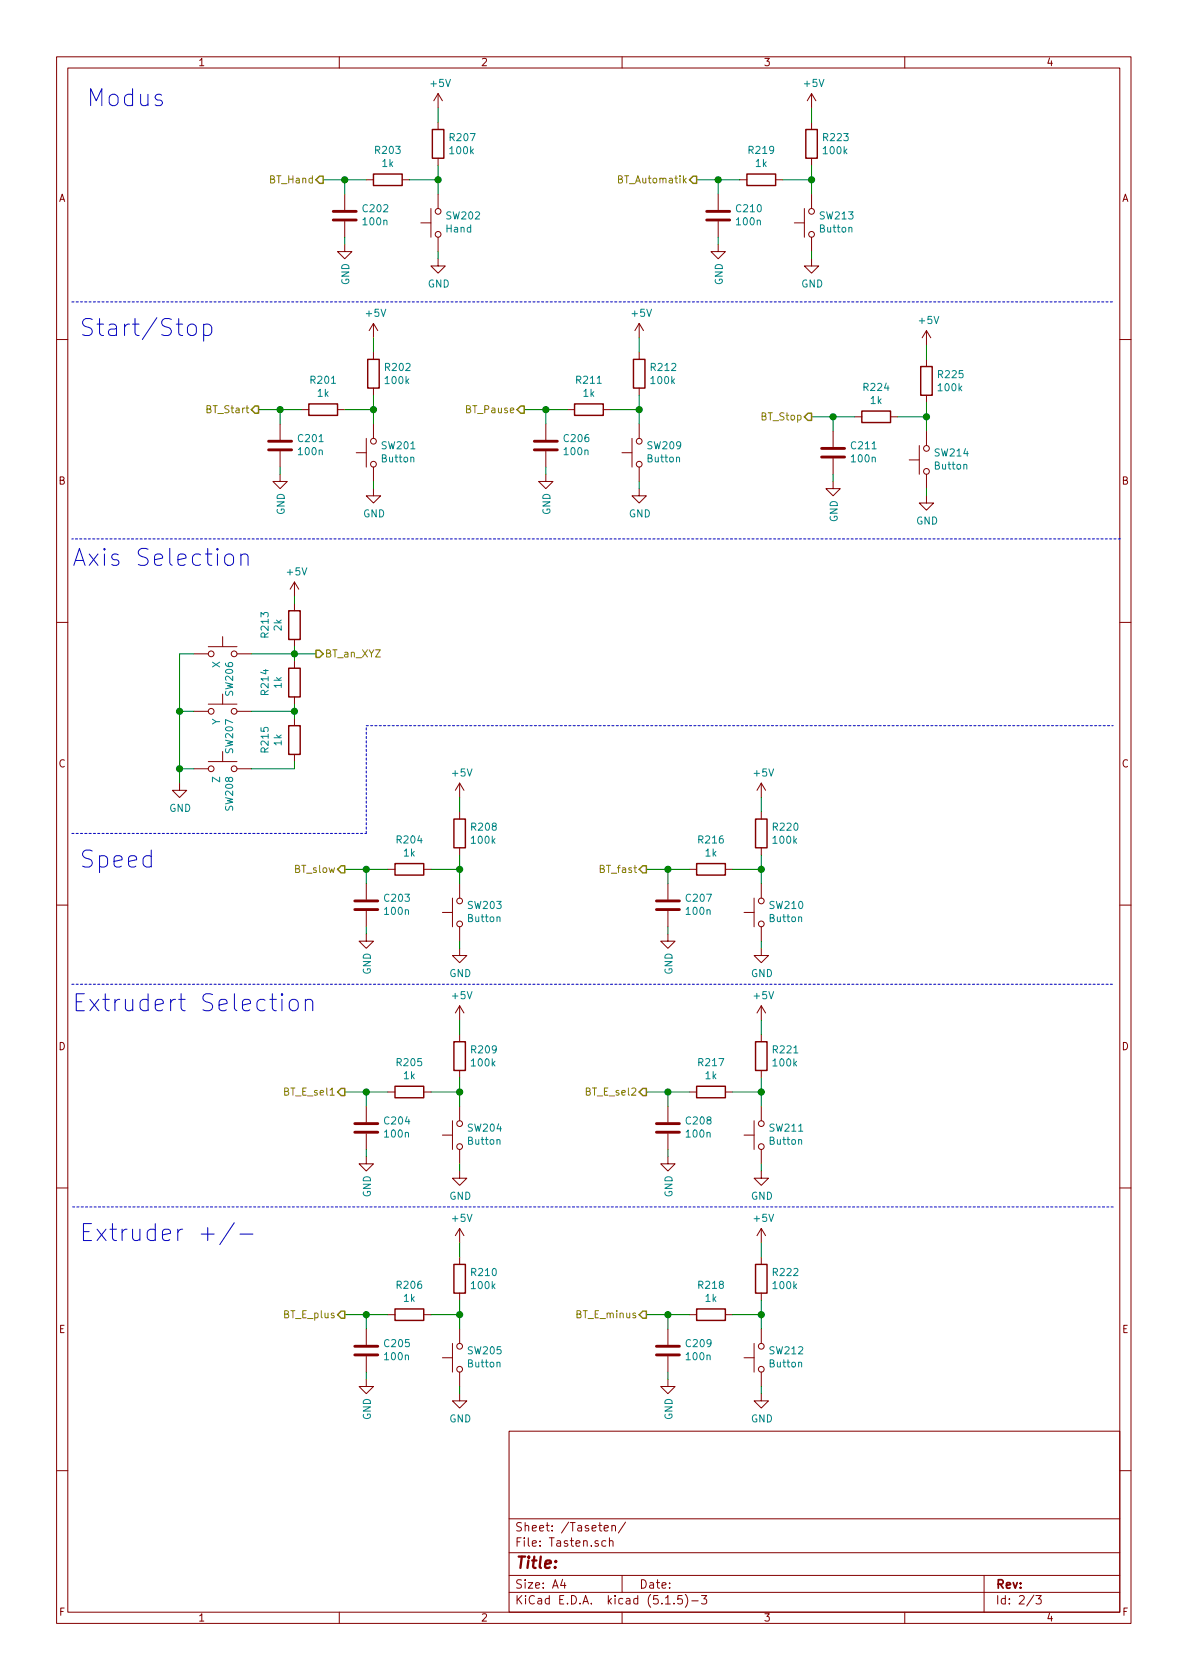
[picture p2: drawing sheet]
EESchema Schematic File Version 4
EELAYER 30 0
EELAYER END
$Descr A4 8268 11693 portrait
encoding utf-8
Sheet 2 3
Title ""
Date ""
Rev ""
Comp ""
Comment1 ""
Comment2 ""
Comment3 ""
Comment4 ""
$EndDescr
$Comp
L Switch:SW_Push SW?
U 1 1
P 3050 1550
AR Path="/5EF562BC" Ref="SW?"  Part="1" 
AR Path="/5EF4EF8C/5EF562BC" Ref="SW202"  Part="1" 
F 0 "SW202" V 3096 1502 50  0000 R CNN
F 1 "Hand" V 3005 1502 50  0000 R CNN
F 2 "Button_Switch_SMD:SW_SPST_TL3342" H 3050 1750 50  0001 C CNN
F 3 "~" H 3050 1750 50  0001 C CNN
	1    3050 1550
	0    -1   -1   0   
$EndComp
$Comp
L Device:R R?
U 1 1
P 3050 1000
AR Path="/5EF562C2" Ref="R?"  Part="1" 
AR Path="/5EF4EF8C/5EF562C2" Ref="R207"  Part="1" 
F 0 "R207" H 3120 1046 50  0000 L CNN
F 1 "100k" H 3120 955 50  0000 L CNN
F 2 "Resistor_SMD:R_0805_2012Metric_Pad1.15x1.40mm_HandSolder" V 2980 1000 50  0001 C CNN
F 3 "~" H 3050 1000 50  0001 C CNN
	1    3050 1000
	1    0    0    -1  
$EndComp
Wire Wire Line
	3050 1350 3050 1250
$Comp
L power:GND #PWR?
U 1 1
P 3050 1800
AR Path="/5EF562C9" Ref="#PWR?"  Part="1" 
AR Path="/5EF4EF8C/5EF562C9" Ref="#PWR0209"  Part="1" 
F 0 "#PWR0209" H 3050 1550 50  0001 C CNN
F 1 "GND" H 3055 1627 50  0000 C CNN
F 2 "" H 3050 1800 50  0001 C CNN
F 3 "" H 3050 1800 50  0001 C CNN
	1    3050 1800
	1    0    0    -1  
$EndComp
Wire Wire Line
	3050 1800 3050 1750
$Comp
L Device:C C?
U 1 1
P 2400 1500
AR Path="/5EF562D0" Ref="C?"  Part="1" 
AR Path="/5EF4EF8C/5EF562D0" Ref="C202"  Part="1" 
F 0 "C202" H 2285 1454 50  0000 R CNN
F 1 "100n" H 2285 1545 50  0000 R CNN
F 2 "Capacitor_SMD:C_0805_2012Metric_Pad1.15x1.40mm_HandSolder" H 2438 1350 50  0001 C CNN
F 3 "~" H 2400 1500 50  0001 C CNN
	1    2400 1500
	-1   0    0    1   
$EndComp
$Comp
L power:GND #PWR?
U 1 1
P 2400 1700
AR Path="/5EF562D6" Ref="#PWR?"  Part="1" 
AR Path="/5EF4EF8C/5EF562D6" Ref="#PWR0202"  Part="1" 
F 0 "#PWR0202" H 2400 1450 50  0001 C CNN
F 1 "GND" V 2405 1572 50  0000 R CNN
F 2 "" H 2400 1700 50  0001 C CNN
F 3 "" H 2400 1700 50  0001 C CNN
	1    2400 1700
	1    0    0    -1  
$EndComp
Wire Wire Line
	2400 1700 2400 1650
$Comp
L Device:R R?
U 1 1
P 2700 1250
AR Path="/5EF562DD" Ref="R?"  Part="1" 
AR Path="/5EF4EF8C/5EF562DD" Ref="R203"  Part="1" 
F 0 "R203" V 2493 1250 50  0000 C CNN
F 1 "1k" V 2584 1250 50  0000 C CNN
F 2 "Resistor_SMD:R_0805_2012Metric_Pad1.15x1.40mm_HandSolder" V 2630 1250 50  0001 C CNN
F 3 "~" H 2700 1250 50  0001 C CNN
	1    2700 1250
	0    1    1    0   
$EndComp
Wire Wire Line
	2850 1250 3050 1250
Connection ~ 3050 1250
Wire Wire Line
	3050 1250 3050 1150
Wire Wire Line
	2400 1350 2400 1250
Wire Wire Line
	2400 1250 2550 1250
$Comp
L power:+5V #PWR?
U 1 1
P 3050 750
AR Path="/5EF562E8" Ref="#PWR?"  Part="1" 
AR Path="/5EF4EF8C/5EF562E8" Ref="#PWR0208"  Part="1" 
F 0 "#PWR0208" H 3050 600 50  0001 C CNN
F 1 "+5V" H 3065 923 50  0000 C CNN
F 2 "" H 3050 750 50  0001 C CNN
F 3 "" H 3050 750 50  0001 C CNN
	1    3050 750 
	1    0    0    -1  
$EndComp
Wire Wire Line
	3050 750  3050 850 
$Comp
L Switch:SW_Push SW?
U 1 1
P 5650 1550
AR Path="/5EF5E6DF" Ref="SW?"  Part="1" 
AR Path="/5EF4EF8C/5EF5E6DF" Ref="SW213"  Part="1" 
F 0 "SW213" V 5696 1502 50  0000 R CNN
F 1 "Button" V 5605 1502 50  0000 R CNN
F 2 "Button_Switch_SMD:SW_SPST_TL3342" H 5650 1750 50  0001 C CNN
F 3 "~" H 5650 1750 50  0001 C CNN
	1    5650 1550
	0    -1   -1   0   
$EndComp
$Comp
L Device:R R?
U 1 1
P 5650 1000
AR Path="/5EF5E6E5" Ref="R?"  Part="1" 
AR Path="/5EF4EF8C/5EF5E6E5" Ref="R223"  Part="1" 
F 0 "R223" H 5720 1046 50  0000 L CNN
F 1 "100k" H 5720 955 50  0000 L CNN
F 2 "Resistor_SMD:R_0805_2012Metric_Pad1.15x1.40mm_HandSolder" V 5580 1000 50  0001 C CNN
F 3 "~" H 5650 1000 50  0001 C CNN
	1    5650 1000
	1    0    0    -1  
$EndComp
Wire Wire Line
	5650 1350 5650 1250
$Comp
L power:GND #PWR?
U 1 1
P 5650 1800
AR Path="/5EF5E6EC" Ref="#PWR?"  Part="1" 
AR Path="/5EF4EF8C/5EF5E6EC" Ref="#PWR0232"  Part="1" 
F 0 "#PWR0232" H 5650 1550 50  0001 C CNN
F 1 "GND" H 5655 1627 50  0000 C CNN
F 2 "" H 5650 1800 50  0001 C CNN
F 3 "" H 5650 1800 50  0001 C CNN
	1    5650 1800
	1    0    0    -1  
$EndComp
Wire Wire Line
	5650 1800 5650 1750
$Comp
L Device:C C?
U 1 1
P 5000 1500
AR Path="/5EF5E6F3" Ref="C?"  Part="1" 
AR Path="/5EF4EF8C/5EF5E6F3" Ref="C210"  Part="1" 
F 0 "C210" H 4885 1454 50  0000 R CNN
F 1 "100n" H 4885 1545 50  0000 R CNN
F 2 "Capacitor_SMD:C_0805_2012Metric_Pad1.15x1.40mm_HandSolder" H 5038 1350 50  0001 C CNN
F 3 "~" H 5000 1500 50  0001 C CNN
	1    5000 1500
	-1   0    0    1   
$EndComp
$Comp
L power:GND #PWR?
U 1 1
P 5000 1700
AR Path="/5EF5E6F9" Ref="#PWR?"  Part="1" 
AR Path="/5EF4EF8C/5EF5E6F9" Ref="#PWR0224"  Part="1" 
F 0 "#PWR0224" H 5000 1450 50  0001 C CNN
F 1 "GND" V 5005 1572 50  0000 R CNN
F 2 "" H 5000 1700 50  0001 C CNN
F 3 "" H 5000 1700 50  0001 C CNN
	1    5000 1700
	1    0    0    -1  
$EndComp
Wire Wire Line
	5000 1700 5000 1650
$Comp
L Device:R R?
U 1 1
P 5300 1250
AR Path="/5EF5E700" Ref="R?"  Part="1" 
AR Path="/5EF4EF8C/5EF5E700" Ref="R219"  Part="1" 
F 0 "R219" V 5093 1250 50  0000 C CNN
F 1 "1k" V 5184 1250 50  0000 C CNN
F 2 "Resistor_SMD:R_0805_2012Metric_Pad1.15x1.40mm_HandSolder" V 5230 1250 50  0001 C CNN
F 3 "~" H 5300 1250 50  0001 C CNN
	1    5300 1250
	0    1    1    0   
$EndComp
Wire Wire Line
	5450 1250 5650 1250
Connection ~ 5650 1250
Wire Wire Line
	5650 1250 5650 1150
Wire Wire Line
	5000 1250 5150 1250
$Comp
L power:+5V #PWR?
U 1 1
P 5650 750
AR Path="/5EF5E70B" Ref="#PWR?"  Part="1" 
AR Path="/5EF4EF8C/5EF5E70B" Ref="#PWR0231"  Part="1" 
F 0 "#PWR0231" H 5650 600 50  0001 C CNN
F 1 "+5V" H 5665 923 50  0000 C CNN
F 2 "" H 5650 750 50  0001 C CNN
F 3 "" H 5650 750 50  0001 C CNN
	1    5650 750 
	1    0    0    -1  
$EndComp
Wire Wire Line
	5650 750  5650 850 
Text HLabel 2250 1250 0    50   Output ~ 0
BT_Hand
Wire Wire Line
	2250 1250 2400 1250
Connection ~ 2400 1250
Text HLabel 4850 1250 0    50   Output ~ 0
BT_Automatik
Wire Wire Line
	4850 1250 5000 1250
Wire Wire Line
	5000 1350 5000 1250
Connection ~ 5000 1250
$Comp
L Switch:SW_Push SW?
U 1 1
P 2600 3150
AR Path="/5EF71226" Ref="SW?"  Part="1" 
AR Path="/5EF4EF8C/5EF71226" Ref="SW201"  Part="1" 
F 0 "SW201" V 2646 3102 50  0000 R CNN
F 1 "Button" V 2555 3102 50  0000 R CNN
F 2 "Button_Switch_SMD:SW_SPST_TL3342" H 2600 3350 50  0001 C CNN
F 3 "~" H 2600 3350 50  0001 C CNN
	1    2600 3150
	0    -1   -1   0   
$EndComp
$Comp
L Device:R R?
U 1 1
P 2600 2600
AR Path="/5EF7122C" Ref="R?"  Part="1" 
AR Path="/5EF4EF8C/5EF7122C" Ref="R202"  Part="1" 
F 0 "R202" H 2670 2646 50  0000 L CNN
F 1 "100k" H 2670 2555 50  0000 L CNN
F 2 "Resistor_SMD:R_0805_2012Metric_Pad1.15x1.40mm_HandSolder" V 2530 2600 50  0001 C CNN
F 3 "~" H 2600 2600 50  0001 C CNN
	1    2600 2600
	1    0    0    -1  
$EndComp
Wire Wire Line
	2600 2950 2600 2850
$Comp
L power:GND #PWR?
U 1 1
P 2600 3400
AR Path="/5EF71233" Ref="#PWR?"  Part="1" 
AR Path="/5EF4EF8C/5EF71233" Ref="#PWR0207"  Part="1" 
F 0 "#PWR0207" H 2600 3150 50  0001 C CNN
F 1 "GND" H 2605 3227 50  0000 C CNN
F 2 "" H 2600 3400 50  0001 C CNN
F 3 "" H 2600 3400 50  0001 C CNN
	1    2600 3400
	1    0    0    -1  
$EndComp
Wire Wire Line
	2600 3400 2600 3350
$Comp
L Device:C C?
U 1 1
P 1950 3100
AR Path="/5EF7123A" Ref="C?"  Part="1" 
AR Path="/5EF4EF8C/5EF7123A" Ref="C201"  Part="1" 
F 0 "C201" H 1835 3054 50  0000 R CNN
F 1 "100n" H 1835 3145 50  0000 R CNN
F 2 "Capacitor_SMD:C_0805_2012Metric_Pad1.15x1.40mm_HandSolder" H 1988 2950 50  0001 C CNN
F 3 "~" H 1950 3100 50  0001 C CNN
	1    1950 3100
	-1   0    0    1   
$EndComp
$Comp
L power:GND #PWR?
U 1 1
P 1950 3300
AR Path="/5EF71240" Ref="#PWR?"  Part="1" 
AR Path="/5EF4EF8C/5EF71240" Ref="#PWR0201"  Part="1" 
F 0 "#PWR0201" H 1950 3050 50  0001 C CNN
F 1 "GND" V 1955 3172 50  0000 R CNN
F 2 "" H 1950 3300 50  0001 C CNN
F 3 "" H 1950 3300 50  0001 C CNN
	1    1950 3300
	1    0    0    -1  
$EndComp
Wire Wire Line
	1950 3300 1950 3250
$Comp
L Device:R R?
U 1 1
P 2250 2850
AR Path="/5EF71247" Ref="R?"  Part="1" 
AR Path="/5EF4EF8C/5EF71247" Ref="R201"  Part="1" 
F 0 "R201" V 2043 2850 50  0000 C CNN
F 1 "1k" V 2134 2850 50  0000 C CNN
F 2 "Resistor_SMD:R_0805_2012Metric_Pad1.15x1.40mm_HandSolder" V 2180 2850 50  0001 C CNN
F 3 "~" H 2250 2850 50  0001 C CNN
	1    2250 2850
	0    1    1    0   
$EndComp
Wire Wire Line
	2400 2850 2600 2850
Connection ~ 2600 2850
Wire Wire Line
	2600 2850 2600 2750
Wire Wire Line
	1950 2850 2100 2850
$Comp
L power:+5V #PWR?
U 1 1
P 2600 2350
AR Path="/5EF71251" Ref="#PWR?"  Part="1" 
AR Path="/5EF4EF8C/5EF71251" Ref="#PWR0206"  Part="1" 
F 0 "#PWR0206" H 2600 2200 50  0001 C CNN
F 1 "+5V" H 2615 2523 50  0000 C CNN
F 2 "" H 2600 2350 50  0001 C CNN
F 3 "" H 2600 2350 50  0001 C CNN
	1    2600 2350
	1    0    0    -1  
$EndComp
Wire Wire Line
	2600 2350 2600 2450
Text HLabel 1800 2850 0    50   Output ~ 0
BT_Start
Wire Wire Line
	1800 2850 1950 2850
Wire Wire Line
	1950 2950 1950 2850
Connection ~ 1950 2850
$Comp
L Switch:SW_Push SW?
U 1 1
P 4450 3150
AR Path="/5EF74E69" Ref="SW?"  Part="1" 
AR Path="/5EF4EF8C/5EF74E69" Ref="SW209"  Part="1" 
F 0 "SW209" V 4496 3102 50  0000 R CNN
F 1 "Button" V 4405 3102 50  0000 R CNN
F 2 "Button_Switch_SMD:SW_SPST_TL3342" H 4450 3350 50  0001 C CNN
F 3 "~" H 4450 3350 50  0001 C CNN
	1    4450 3150
	0    -1   -1   0   
$EndComp
$Comp
L Device:R R?
U 1 1
P 4450 2600
AR Path="/5EF74E6F" Ref="R?"  Part="1" 
AR Path="/5EF4EF8C/5EF74E6F" Ref="R212"  Part="1" 
F 0 "R212" H 4520 2646 50  0000 L CNN
F 1 "100k" H 4520 2555 50  0000 L CNN
F 2 "Resistor_SMD:R_0805_2012Metric_Pad1.15x1.40mm_HandSolder" V 4380 2600 50  0001 C CNN
F 3 "~" H 4450 2600 50  0001 C CNN
	1    4450 2600
	1    0    0    -1  
$EndComp
Wire Wire Line
	4450 2950 4450 2850
$Comp
L power:GND #PWR?
U 1 1
P 4450 3400
AR Path="/5EF74E76" Ref="#PWR?"  Part="1" 
AR Path="/5EF4EF8C/5EF74E76" Ref="#PWR0219"  Part="1" 
F 0 "#PWR0219" H 4450 3150 50  0001 C CNN
F 1 "GND" H 4455 3227 50  0000 C CNN
F 2 "" H 4450 3400 50  0001 C CNN
F 3 "" H 4450 3400 50  0001 C CNN
	1    4450 3400
	1    0    0    -1  
$EndComp
Wire Wire Line
	4450 3400 4450 3350
$Comp
L Device:C C?
U 1 1
P 3800 3100
AR Path="/5EF74E7D" Ref="C?"  Part="1" 
AR Path="/5EF4EF8C/5EF74E7D" Ref="C206"  Part="1" 
F 0 "C206" H 3685 3054 50  0000 R CNN
F 1 "100n" H 3685 3145 50  0000 R CNN
F 2 "Capacitor_SMD:C_0805_2012Metric_Pad1.15x1.40mm_HandSolder" H 3838 2950 50  0001 C CNN
F 3 "~" H 3800 3100 50  0001 C CNN
	1    3800 3100
	-1   0    0    1   
$EndComp
$Comp
L power:GND #PWR?
U 1 1
P 3800 3300
AR Path="/5EF74E83" Ref="#PWR?"  Part="1" 
AR Path="/5EF4EF8C/5EF74E83" Ref="#PWR0216"  Part="1" 
F 0 "#PWR0216" H 3800 3050 50  0001 C CNN
F 1 "GND" V 3805 3172 50  0000 R CNN
F 2 "" H 3800 3300 50  0001 C CNN
F 3 "" H 3800 3300 50  0001 C CNN
	1    3800 3300
	1    0    0    -1  
$EndComp
Wire Wire Line
	3800 3300 3800 3250
$Comp
L Device:R R?
U 1 1
P 4100 2850
AR Path="/5EF74E8A" Ref="R?"  Part="1" 
AR Path="/5EF4EF8C/5EF74E8A" Ref="R211"  Part="1" 
F 0 "R211" V 3893 2850 50  0000 C CNN
F 1 "1k" V 3984 2850 50  0000 C CNN
F 2 "Resistor_SMD:R_0805_2012Metric_Pad1.15x1.40mm_HandSolder" V 4030 2850 50  0001 C CNN
F 3 "~" H 4100 2850 50  0001 C CNN
	1    4100 2850
	0    1    1    0   
$EndComp
Wire Wire Line
	4250 2850 4450 2850
Connection ~ 4450 2850
Wire Wire Line
	4450 2850 4450 2750
Wire Wire Line
	3800 2850 3950 2850
$Comp
L power:+5V #PWR?
U 1 1
P 4450 2350
AR Path="/5EF74E94" Ref="#PWR?"  Part="1" 
AR Path="/5EF4EF8C/5EF74E94" Ref="#PWR0218"  Part="1" 
F 0 "#PWR0218" H 4450 2200 50  0001 C CNN
F 1 "+5V" H 4465 2523 50  0000 C CNN
F 2 "" H 4450 2350 50  0001 C CNN
F 3 "" H 4450 2350 50  0001 C CNN
	1    4450 2350
	1    0    0    -1  
$EndComp
Wire Wire Line
	4450 2350 4450 2450
Text HLabel 3650 2850 0    50   Output ~ 0
BT_Pause
Wire Wire Line
	3650 2850 3800 2850
Wire Wire Line
	3800 2950 3800 2850
Connection ~ 3800 2850
$Comp
L Switch:SW_Push SW?
U 1 1
P 6450 3200
AR Path="/5EF77B57" Ref="SW?"  Part="1" 
AR Path="/5EF4EF8C/5EF77B57" Ref="SW214"  Part="1" 
F 0 "SW214" V 6496 3152 50  0000 R CNN
F 1 "Button" V 6405 3152 50  0000 R CNN
F 2 "Button_Switch_SMD:SW_SPST_TL3342" H 6450 3400 50  0001 C CNN
F 3 "~" H 6450 3400 50  0001 C CNN
	1    6450 3200
	0    -1   -1   0   
$EndComp
$Comp
L Device:R R?
U 1 1
P 6450 2650
AR Path="/5EF77B5D" Ref="R?"  Part="1" 
AR Path="/5EF4EF8C/5EF77B5D" Ref="R225"  Part="1" 
F 0 "R225" H 6520 2696 50  0000 L CNN
F 1 "100k" H 6520 2605 50  0000 L CNN
F 2 "Resistor_SMD:R_0805_2012Metric_Pad1.15x1.40mm_HandSolder" V 6380 2650 50  0001 C CNN
F 3 "~" H 6450 2650 50  0001 C CNN
	1    6450 2650
	1    0    0    -1  
$EndComp
Wire Wire Line
	6450 3000 6450 2900
$Comp
L power:GND #PWR?
U 1 1
P 6450 3450
AR Path="/5EF77B64" Ref="#PWR?"  Part="1" 
AR Path="/5EF4EF8C/5EF77B64" Ref="#PWR0235"  Part="1" 
F 0 "#PWR0235" H 6450 3200 50  0001 C CNN
F 1 "GND" H 6455 3277 50  0000 C CNN
F 2 "" H 6450 3450 50  0001 C CNN
F 3 "" H 6450 3450 50  0001 C CNN
	1    6450 3450
	1    0    0    -1  
$EndComp
Wire Wire Line
	6450 3450 6450 3400
$Comp
L Device:C C?
U 1 1
P 5800 3150
AR Path="/5EF77B6B" Ref="C?"  Part="1" 
AR Path="/5EF4EF8C/5EF77B6B" Ref="C211"  Part="1" 
F 0 "C211" H 5685 3104 50  0000 R CNN
F 1 "100n" H 5685 3195 50  0000 R CNN
F 2 "Capacitor_SMD:C_0805_2012Metric_Pad1.15x1.40mm_HandSolder" H 5838 3000 50  0001 C CNN
F 3 "~" H 5800 3150 50  0001 C CNN
	1    5800 3150
	-1   0    0    1   
$EndComp
$Comp
L power:GND #PWR?
U 1 1
P 5800 3350
AR Path="/5EF77B71" Ref="#PWR?"  Part="1" 
AR Path="/5EF4EF8C/5EF77B71" Ref="#PWR0233"  Part="1" 
F 0 "#PWR0233" H 5800 3100 50  0001 C CNN
F 1 "GND" V 5805 3222 50  0000 R CNN
F 2 "" H 5800 3350 50  0001 C CNN
F 3 "" H 5800 3350 50  0001 C CNN
	1    5800 3350
	1    0    0    -1  
$EndComp
Wire Wire Line
	5800 3350 5800 3300
$Comp
L Device:R R?
U 1 1
P 6100 2900
AR Path="/5EF77B78" Ref="R?"  Part="1" 
AR Path="/5EF4EF8C/5EF77B78" Ref="R224"  Part="1" 
F 0 "R224" V 5893 2900 50  0000 C CNN
F 1 "1k" V 5984 2900 50  0000 C CNN
F 2 "Resistor_SMD:R_0805_2012Metric_Pad1.15x1.40mm_HandSolder" V 6030 2900 50  0001 C CNN
F 3 "~" H 6100 2900 50  0001 C CNN
	1    6100 2900
	0    1    1    0   
$EndComp
Wire Wire Line
	6250 2900 6450 2900
Connection ~ 6450 2900
Wire Wire Line
	6450 2900 6450 2800
Wire Wire Line
	5800 2900 5950 2900
$Comp
L power:+5V #PWR?
U 1 1
P 6450 2400
AR Path="/5EF77B82" Ref="#PWR?"  Part="1" 
AR Path="/5EF4EF8C/5EF77B82" Ref="#PWR0234"  Part="1" 
F 0 "#PWR0234" H 6450 2250 50  0001 C CNN
F 1 "+5V" H 6465 2573 50  0000 C CNN
F 2 "" H 6450 2400 50  0001 C CNN
F 3 "" H 6450 2400 50  0001 C CNN
	1    6450 2400
	1    0    0    -1  
$EndComp
Wire Wire Line
	6450 2400 6450 2500
Text HLabel 5650 2900 0    50   Output ~ 0
BT_Stop
Wire Wire Line
	5650 2900 5800 2900
Wire Wire Line
	5800 3000 5800 2900
Connection ~ 5800 2900
$Comp
L Switch:SW_Push SW?
U 1 1
P 3200 6350
AR Path="/5EF99CA1" Ref="SW?"  Part="1" 
AR Path="/5EF4EF8C/5EF99CA1" Ref="SW203"  Part="1" 
F 0 "SW203" V 3246 6302 50  0000 R CNN
F 1 "Button" V 3155 6302 50  0000 R CNN
F 2 "Button_Switch_SMD:SW_SPST_TL3342" H 3200 6550 50  0001 C CNN
F 3 "~" H 3200 6550 50  0001 C CNN
	1    3200 6350
	0    -1   -1   0   
$EndComp
$Comp
L Device:R R?
U 1 1
P 3200 5800
AR Path="/5EF99CA7" Ref="R?"  Part="1" 
AR Path="/5EF4EF8C/5EF99CA7" Ref="R208"  Part="1" 
F 0 "R208" H 3270 5846 50  0000 L CNN
F 1 "100k" H 3270 5755 50  0000 L CNN
F 2 "Resistor_SMD:R_0805_2012Metric_Pad1.15x1.40mm_HandSolder" V 3130 5800 50  0001 C CNN
F 3 "~" H 3200 5800 50  0001 C CNN
	1    3200 5800
	1    0    0    -1  
$EndComp
Wire Wire Line
	3200 6150 3200 6050
$Comp
L power:GND #PWR?
U 1 1
P 3200 6600
AR Path="/5EF99CAE" Ref="#PWR?"  Part="1" 
AR Path="/5EF4EF8C/5EF99CAE" Ref="#PWR0211"  Part="1" 
F 0 "#PWR0211" H 3200 6350 50  0001 C CNN
F 1 "GND" H 3205 6427 50  0000 C CNN
F 2 "" H 3200 6600 50  0001 C CNN
F 3 "" H 3200 6600 50  0001 C CNN
	1    3200 6600
	1    0    0    -1  
$EndComp
Wire Wire Line
	3200 6600 3200 6550
$Comp
L Device:C C?
U 1 1
P 2550 6300
AR Path="/5EF99CB5" Ref="C?"  Part="1" 
AR Path="/5EF4EF8C/5EF99CB5" Ref="C203"  Part="1" 
F 0 "C203" H 2435 6254 50  0000 R CNN
F 1 "100n" H 2435 6345 50  0000 R CNN
F 2 "Capacitor_SMD:C_0805_2012Metric_Pad1.15x1.40mm_HandSolder" H 2588 6150 50  0001 C CNN
F 3 "~" H 2550 6300 50  0001 C CNN
	1    2550 6300
	-1   0    0    1   
$EndComp
$Comp
L power:GND #PWR?
U 1 1
P 2550 6500
AR Path="/5EF99CBB" Ref="#PWR?"  Part="1" 
AR Path="/5EF4EF8C/5EF99CBB" Ref="#PWR0203"  Part="1" 
F 0 "#PWR0203" H 2550 6250 50  0001 C CNN
F 1 "GND" V 2555 6372 50  0000 R CNN
F 2 "" H 2550 6500 50  0001 C CNN
F 3 "" H 2550 6500 50  0001 C CNN
	1    2550 6500
	1    0    0    -1  
$EndComp
Wire Wire Line
	2550 6500 2550 6450
$Comp
L Device:R R?
U 1 1
P 2850 6050
AR Path="/5EF99CC2" Ref="R?"  Part="1" 
AR Path="/5EF4EF8C/5EF99CC2" Ref="R204"  Part="1" 
F 0 "R204" V 2643 6050 50  0000 C CNN
F 1 "1k" V 2734 6050 50  0000 C CNN
F 2 "Resistor_SMD:R_0805_2012Metric_Pad1.15x1.40mm_HandSolder" V 2780 6050 50  0001 C CNN
F 3 "~" H 2850 6050 50  0001 C CNN
	1    2850 6050
	0    1    1    0   
$EndComp
Wire Wire Line
	3000 6050 3200 6050
Connection ~ 3200 6050
Wire Wire Line
	3200 6050 3200 5950
Wire Wire Line
	2550 6050 2700 6050
$Comp
L power:+5V #PWR?
U 1 1
P 3200 5550
AR Path="/5EF99CCC" Ref="#PWR?"  Part="1" 
AR Path="/5EF4EF8C/5EF99CCC" Ref="#PWR0210"  Part="1" 
F 0 "#PWR0210" H 3200 5400 50  0001 C CNN
F 1 "+5V" H 3215 5723 50  0000 C CNN
F 2 "" H 3200 5550 50  0001 C CNN
F 3 "" H 3200 5550 50  0001 C CNN
	1    3200 5550
	1    0    0    -1  
$EndComp
Wire Wire Line
	3200 5550 3200 5650
Text HLabel 2400 6050 0    50   Output ~ 0
BT_slow
Wire Wire Line
	2400 6050 2550 6050
Wire Wire Line
	2550 6150 2550 6050
Connection ~ 2550 6050
$Comp
L Switch:SW_Push SW?
U 1 1
P 5300 6350
AR Path="/5EF9DDFD" Ref="SW?"  Part="1" 
AR Path="/5EF4EF8C/5EF9DDFD" Ref="SW210"  Part="1" 
F 0 "SW210" V 5346 6302 50  0000 R CNN
F 1 "Button" V 5255 6302 50  0000 R CNN
F 2 "Button_Switch_SMD:SW_SPST_TL3342" H 5300 6550 50  0001 C CNN
F 3 "~" H 5300 6550 50  0001 C CNN
	1    5300 6350
	0    -1   -1   0   
$EndComp
$Comp
L Device:R R?
U 1 1
P 5300 5800
AR Path="/5EF9DE03" Ref="R?"  Part="1" 
AR Path="/5EF4EF8C/5EF9DE03" Ref="R220"  Part="1" 
F 0 "R220" H 5370 5846 50  0000 L CNN
F 1 "100k" H 5370 5755 50  0000 L CNN
F 2 "Resistor_SMD:R_0805_2012Metric_Pad1.15x1.40mm_HandSolder" V 5230 5800 50  0001 C CNN
F 3 "~" H 5300 5800 50  0001 C CNN
	1    5300 5800
	1    0    0    -1  
$EndComp
Wire Wire Line
	5300 6150 5300 6050
$Comp
L power:GND #PWR?
U 1 1
P 5300 6600
AR Path="/5EF9DE0A" Ref="#PWR?"  Part="1" 
AR Path="/5EF4EF8C/5EF9DE0A" Ref="#PWR0226"  Part="1" 
F 0 "#PWR0226" H 5300 6350 50  0001 C CNN
F 1 "GND" H 5305 6427 50  0000 C CNN
F 2 "" H 5300 6600 50  0001 C CNN
F 3 "" H 5300 6600 50  0001 C CNN
	1    5300 6600
	1    0    0    -1  
$EndComp
Wire Wire Line
	5300 6600 5300 6550
$Comp
L Device:C C?
U 1 1
P 4650 6300
AR Path="/5EF9DE11" Ref="C?"  Part="1" 
AR Path="/5EF4EF8C/5EF9DE11" Ref="C207"  Part="1" 
F 0 "C207" H 4535 6254 50  0000 R CNN
F 1 "100n" H 4535 6345 50  0000 R CNN
F 2 "Capacitor_SMD:C_0805_2012Metric_Pad1.15x1.40mm_HandSolder" H 4688 6150 50  0001 C CNN
F 3 "~" H 4650 6300 50  0001 C CNN
	1    4650 6300
	-1   0    0    1   
$EndComp
$Comp
L power:GND #PWR?
U 1 1
P 4650 6500
AR Path="/5EF9DE17" Ref="#PWR?"  Part="1" 
AR Path="/5EF4EF8C/5EF9DE17" Ref="#PWR0220"  Part="1" 
F 0 "#PWR0220" H 4650 6250 50  0001 C CNN
F 1 "GND" V 4655 6372 50  0000 R CNN
F 2 "" H 4650 6500 50  0001 C CNN
F 3 "" H 4650 6500 50  0001 C CNN
	1    4650 6500
	1    0    0    -1  
$EndComp
Wire Wire Line
	4650 6500 4650 6450
$Comp
L Device:R R?
U 1 1
P 4950 6050
AR Path="/5EF9DE1E" Ref="R?"  Part="1" 
AR Path="/5EF4EF8C/5EF9DE1E" Ref="R216"  Part="1" 
F 0 "R216" V 4743 6050 50  0000 C CNN
F 1 "1k" V 4834 6050 50  0000 C CNN
F 2 "Resistor_SMD:R_0805_2012Metric_Pad1.15x1.40mm_HandSolder" V 4880 6050 50  0001 C CNN
F 3 "~" H 4950 6050 50  0001 C CNN
	1    4950 6050
	0    1    1    0   
$EndComp
Wire Wire Line
	5100 6050 5300 6050
Connection ~ 5300 6050
Wire Wire Line
	5300 6050 5300 5950
Wire Wire Line
	4650 6050 4800 6050
$Comp
L power:+5V #PWR?
U 1 1
P 5300 5550
AR Path="/5EF9DE28" Ref="#PWR?"  Part="1" 
AR Path="/5EF4EF8C/5EF9DE28" Ref="#PWR0225"  Part="1" 
F 0 "#PWR0225" H 5300 5400 50  0001 C CNN
F 1 "+5V" H 5315 5723 50  0000 C CNN
F 2 "" H 5300 5550 50  0001 C CNN
F 3 "" H 5300 5550 50  0001 C CNN
	1    5300 5550
	1    0    0    -1  
$EndComp
Wire Wire Line
	5300 5550 5300 5650
Text HLabel 4500 6050 0    50   Output ~ 0
BT_fast
Wire Wire Line
	4500 6050 4650 6050
Wire Wire Line
	4650 6150 4650 6050
Connection ~ 4650 6050
$Comp
L Switch:SW_Push SW?
U 1 1
P 3200 7900
AR Path="/5EFB0EE0" Ref="SW?"  Part="1" 
AR Path="/5EF4EF8C/5EFB0EE0" Ref="SW204"  Part="1" 
F 0 "SW204" V 3246 7852 50  0000 R CNN
F 1 "Button" V 3155 7852 50  0000 R CNN
F 2 "Button_Switch_SMD:SW_SPST_TL3342" H 3200 8100 50  0001 C CNN
F 3 "~" H 3200 8100 50  0001 C CNN
	1    3200 7900
	0    -1   -1   0   
$EndComp
$Comp
L Device:R R?
U 1 1
P 3200 7350
AR Path="/5EFB0EE6" Ref="R?"  Part="1" 
AR Path="/5EF4EF8C/5EFB0EE6" Ref="R209"  Part="1" 
F 0 "R209" H 3270 7396 50  0000 L CNN
F 1 "100k" H 3270 7305 50  0000 L CNN
F 2 "Resistor_SMD:R_0805_2012Metric_Pad1.15x1.40mm_HandSolder" V 3130 7350 50  0001 C CNN
F 3 "~" H 3200 7350 50  0001 C CNN
	1    3200 7350
	1    0    0    -1  
$EndComp
Wire Wire Line
	3200 7700 3200 7600
$Comp
L power:GND #PWR?
U 1 1
P 3200 8150
AR Path="/5EFB0EED" Ref="#PWR?"  Part="1" 
AR Path="/5EF4EF8C/5EFB0EED" Ref="#PWR0213"  Part="1" 
F 0 "#PWR0213" H 3200 7900 50  0001 C CNN
F 1 "GND" H 3205 7977 50  0000 C CNN
F 2 "" H 3200 8150 50  0001 C CNN
F 3 "" H 3200 8150 50  0001 C CNN
	1    3200 8150
	1    0    0    -1  
$EndComp
Wire Wire Line
	3200 8150 3200 8100
$Comp
L Device:C C?
U 1 1
P 2550 7850
AR Path="/5EFB0EF4" Ref="C?"  Part="1" 
AR Path="/5EF4EF8C/5EFB0EF4" Ref="C204"  Part="1" 
F 0 "C204" H 2435 7804 50  0000 R CNN
F 1 "100n" H 2435 7895 50  0000 R CNN
F 2 "Capacitor_SMD:C_0805_2012Metric_Pad1.15x1.40mm_HandSolder" H 2588 7700 50  0001 C CNN
F 3 "~" H 2550 7850 50  0001 C CNN
	1    2550 7850
	-1   0    0    1   
$EndComp
$Comp
L power:GND #PWR?
U 1 1
P 2550 8050
AR Path="/5EFB0EFA" Ref="#PWR?"  Part="1" 
AR Path="/5EF4EF8C/5EFB0EFA" Ref="#PWR0204"  Part="1" 
F 0 "#PWR0204" H 2550 7800 50  0001 C CNN
F 1 "GND" V 2555 7922 50  0000 R CNN
F 2 "" H 2550 8050 50  0001 C CNN
F 3 "" H 2550 8050 50  0001 C CNN
	1    2550 8050
	1    0    0    -1  
$EndComp
Wire Wire Line
	2550 8050 2550 8000
$Comp
L Device:R R?
U 1 1
P 2850 7600
AR Path="/5EFB0F01" Ref="R?"  Part="1" 
AR Path="/5EF4EF8C/5EFB0F01" Ref="R205"  Part="1" 
F 0 "R205" V 2643 7600 50  0000 C CNN
F 1 "1k" V 2734 7600 50  0000 C CNN
F 2 "Resistor_SMD:R_0805_2012Metric_Pad1.15x1.40mm_HandSolder" V 2780 7600 50  0001 C CNN
F 3 "~" H 2850 7600 50  0001 C CNN
	1    2850 7600
	0    1    1    0   
$EndComp
Wire Wire Line
	3000 7600 3200 7600
Connection ~ 3200 7600
Wire Wire Line
	3200 7600 3200 7500
Wire Wire Line
	2550 7600 2700 7600
$Comp
L power:+5V #PWR?
U 1 1
P 3200 7100
AR Path="/5EFB0F0B" Ref="#PWR?"  Part="1" 
AR Path="/5EF4EF8C/5EFB0F0B" Ref="#PWR0212"  Part="1" 
F 0 "#PWR0212" H 3200 6950 50  0001 C CNN
F 1 "+5V" H 3215 7273 50  0000 C CNN
F 2 "" H 3200 7100 50  0001 C CNN
F 3 "" H 3200 7100 50  0001 C CNN
	1    3200 7100
	1    0    0    -1  
$EndComp
Wire Wire Line
	3200 7100 3200 7200
Text HLabel 2400 7600 0    50   Output ~ 0
BT_E_sel1
Wire Wire Line
	2400 7600 2550 7600
Wire Wire Line
	2550 7700 2550 7600
Connection ~ 2550 7600
$Comp
L Switch:SW_Push SW?
U 1 1
P 5300 7900
AR Path="/5EFB0F16" Ref="SW?"  Part="1" 
AR Path="/5EF4EF8C/5EFB0F16" Ref="SW211"  Part="1" 
F 0 "SW211" V 5346 7852 50  0000 R CNN
F 1 "Button" V 5255 7852 50  0000 R CNN
F 2 "Button_Switch_SMD:SW_SPST_TL3342" H 5300 8100 50  0001 C CNN
F 3 "~" H 5300 8100 50  0001 C CNN
	1    5300 7900
	0    -1   -1   0   
$EndComp
$Comp
L Device:R R?
U 1 1
P 5300 7350
AR Path="/5EFB0F1C" Ref="R?"  Part="1" 
AR Path="/5EF4EF8C/5EFB0F1C" Ref="R221"  Part="1" 
F 0 "R221" H 5370 7396 50  0000 L CNN
F 1 "100k" H 5370 7305 50  0000 L CNN
F 2 "Resistor_SMD:R_0805_2012Metric_Pad1.15x1.40mm_HandSolder" V 5230 7350 50  0001 C CNN
F 3 "~" H 5300 7350 50  0001 C CNN
	1    5300 7350
	1    0    0    -1  
$EndComp
Wire Wire Line
	5300 7700 5300 7600
$Comp
L power:GND #PWR?
U 1 1
P 5300 8150
AR Path="/5EFB0F23" Ref="#PWR?"  Part="1" 
AR Path="/5EF4EF8C/5EFB0F23" Ref="#PWR0228"  Part="1" 
F 0 "#PWR0228" H 5300 7900 50  0001 C CNN
F 1 "GND" H 5305 7977 50  0000 C CNN
F 2 "" H 5300 8150 50  0001 C CNN
F 3 "" H 5300 8150 50  0001 C CNN
	1    5300 8150
	1    0    0    -1  
$EndComp
Wire Wire Line
	5300 8150 5300 8100
$Comp
L Device:C C?
U 1 1
P 4650 7850
AR Path="/5EFB0F2A" Ref="C?"  Part="1" 
AR Path="/5EF4EF8C/5EFB0F2A" Ref="C208"  Part="1" 
F 0 "C208" H 4535 7804 50  0000 R CNN
F 1 "100n" H 4535 7895 50  0000 R CNN
F 2 "Capacitor_SMD:C_0805_2012Metric_Pad1.15x1.40mm_HandSolder" H 4688 7700 50  0001 C CNN
F 3 "~" H 4650 7850 50  0001 C CNN
	1    4650 7850
	-1   0    0    1   
$EndComp
$Comp
L power:GND #PWR?
U 1 1
P 4650 8050
AR Path="/5EFB0F30" Ref="#PWR?"  Part="1" 
AR Path="/5EF4EF8C/5EFB0F30" Ref="#PWR0221"  Part="1" 
F 0 "#PWR0221" H 4650 7800 50  0001 C CNN
F 1 "GND" V 4655 7922 50  0000 R CNN
F 2 "" H 4650 8050 50  0001 C CNN
F 3 "" H 4650 8050 50  0001 C CNN
	1    4650 8050
	1    0    0    -1  
$EndComp
Wire Wire Line
	4650 8050 4650 8000
$Comp
L Device:R R?
U 1 1
P 4950 7600
AR Path="/5EFB0F37" Ref="R?"  Part="1" 
AR Path="/5EF4EF8C/5EFB0F37" Ref="R217"  Part="1" 
F 0 "R217" V 4743 7600 50  0000 C CNN
F 1 "1k" V 4834 7600 50  0000 C CNN
F 2 "Resistor_SMD:R_0805_2012Metric_Pad1.15x1.40mm_HandSolder" V 4880 7600 50  0001 C CNN
F 3 "~" H 4950 7600 50  0001 C CNN
	1    4950 7600
	0    1    1    0   
$EndComp
Wire Wire Line
	5100 7600 5300 7600
Connection ~ 5300 7600
Wire Wire Line
	5300 7600 5300 7500
Wire Wire Line
	4650 7600 4800 7600
$Comp
L power:+5V #PWR?
U 1 1
P 5300 7100
AR Path="/5EFB0F41" Ref="#PWR?"  Part="1" 
AR Path="/5EF4EF8C/5EFB0F41" Ref="#PWR0227"  Part="1" 
F 0 "#PWR0227" H 5300 6950 50  0001 C CNN
F 1 "+5V" H 5315 7273 50  0000 C CNN
F 2 "" H 5300 7100 50  0001 C CNN
F 3 "" H 5300 7100 50  0001 C CNN
	1    5300 7100
	1    0    0    -1  
$EndComp
Wire Wire Line
	5300 7100 5300 7200
Text HLabel 4500 7600 0    50   Output ~ 0
BT_E_sel2
Wire Wire Line
	4500 7600 4650 7600
Wire Wire Line
	4650 7700 4650 7600
Connection ~ 4650 7600
$Comp
L Switch:SW_Push SW?
U 1 1
P 3200 9450
AR Path="/5EFC738B" Ref="SW?"  Part="1" 
AR Path="/5EF4EF8C/5EFC738B" Ref="SW205"  Part="1" 
F 0 "SW205" V 3246 9402 50  0000 R CNN
F 1 "Button" V 3155 9402 50  0000 R CNN
F 2 "Button_Switch_SMD:SW_SPST_TL3342" H 3200 9650 50  0001 C CNN
F 3 "~" H 3200 9650 50  0001 C CNN
	1    3200 9450
	0    -1   -1   0   
$EndComp
$Comp
L Device:R R?
U 1 1
P 3200 8900
AR Path="/5EFC7391" Ref="R?"  Part="1" 
AR Path="/5EF4EF8C/5EFC7391" Ref="R210"  Part="1" 
F 0 "R210" H 3270 8946 50  0000 L CNN
F 1 "100k" H 3270 8855 50  0000 L CNN
F 2 "Resistor_SMD:R_0805_2012Metric_Pad1.15x1.40mm_HandSolder" V 3130 8900 50  0001 C CNN
F 3 "~" H 3200 8900 50  0001 C CNN
	1    3200 8900
	1    0    0    -1  
$EndComp
Wire Wire Line
	3200 9250 3200 9150
$Comp
L power:GND #PWR?
U 1 1
P 3200 9700
AR Path="/5EFC7398" Ref="#PWR?"  Part="1" 
AR Path="/5EF4EF8C/5EFC7398" Ref="#PWR0215"  Part="1" 
F 0 "#PWR0215" H 3200 9450 50  0001 C CNN
F 1 "GND" H 3205 9527 50  0000 C CNN
F 2 "" H 3200 9700 50  0001 C CNN
F 3 "" H 3200 9700 50  0001 C CNN
	1    3200 9700
	1    0    0    -1  
$EndComp
Wire Wire Line
	3200 9700 3200 9650
$Comp
L Device:C C?
U 1 1
P 2550 9400
AR Path="/5EFC739F" Ref="C?"  Part="1" 
AR Path="/5EF4EF8C/5EFC739F" Ref="C205"  Part="1" 
F 0 "C205" H 2435 9354 50  0000 R CNN
F 1 "100n" H 2435 9445 50  0000 R CNN
F 2 "Capacitor_SMD:C_0805_2012Metric_Pad1.15x1.40mm_HandSolder" H 2588 9250 50  0001 C CNN
F 3 "~" H 2550 9400 50  0001 C CNN
	1    2550 9400
	-1   0    0    1   
$EndComp
$Comp
L power:GND #PWR?
U 1 1
P 2550 9600
AR Path="/5EFC73A5" Ref="#PWR?"  Part="1" 
AR Path="/5EF4EF8C/5EFC73A5" Ref="#PWR0205"  Part="1" 
F 0 "#PWR0205" H 2550 9350 50  0001 C CNN
F 1 "GND" V 2555 9472 50  0000 R CNN
F 2 "" H 2550 9600 50  0001 C CNN
F 3 "" H 2550 9600 50  0001 C CNN
	1    2550 9600
	1    0    0    -1  
$EndComp
Wire Wire Line
	2550 9600 2550 9550
$Comp
L Device:R R?
U 1 1
P 2850 9150
AR Path="/5EFC73AC" Ref="R?"  Part="1" 
AR Path="/5EF4EF8C/5EFC73AC" Ref="R206"  Part="1" 
F 0 "R206" V 2643 9150 50  0000 C CNN
F 1 "1k" V 2734 9150 50  0000 C CNN
F 2 "Resistor_SMD:R_0805_2012Metric_Pad1.15x1.40mm_HandSolder" V 2780 9150 50  0001 C CNN
F 3 "~" H 2850 9150 50  0001 C CNN
	1    2850 9150
	0    1    1    0   
$EndComp
Wire Wire Line
	3000 9150 3200 9150
Connection ~ 3200 9150
Wire Wire Line
	3200 9150 3200 9050
Wire Wire Line
	2550 9150 2700 9150
$Comp
L power:+5V #PWR?
U 1 1
P 3200 8650
AR Path="/5EFC73B6" Ref="#PWR?"  Part="1" 
AR Path="/5EF4EF8C/5EFC73B6" Ref="#PWR0214"  Part="1" 
F 0 "#PWR0214" H 3200 8500 50  0001 C CNN
F 1 "+5V" H 3215 8823 50  0000 C CNN
F 2 "" H 3200 8650 50  0001 C CNN
F 3 "" H 3200 8650 50  0001 C CNN
	1    3200 8650
	1    0    0    -1  
$EndComp
Wire Wire Line
	3200 8650 3200 8750
Text HLabel 2400 9150 0    50   Output ~ 0
BT_E_plus
Wire Wire Line
	2400 9150 2550 9150
Wire Wire Line
	2550 9250 2550 9150
Connection ~ 2550 9150
$Comp
L Switch:SW_Push SW?
U 1 1
P 5300 9450
AR Path="/5EFC73C1" Ref="SW?"  Part="1" 
AR Path="/5EF4EF8C/5EFC73C1" Ref="SW212"  Part="1" 
F 0 "SW212" V 5346 9402 50  0000 R CNN
F 1 "Button" V 5255 9402 50  0000 R CNN
F 2 "Button_Switch_SMD:SW_SPST_TL3342" H 5300 9650 50  0001 C CNN
F 3 "~" H 5300 9650 50  0001 C CNN
	1    5300 9450
	0    -1   -1   0   
$EndComp
$Comp
L Device:R R?
U 1 1
P 5300 8900
AR Path="/5EFC73C7" Ref="R?"  Part="1" 
AR Path="/5EF4EF8C/5EFC73C7" Ref="R222"  Part="1" 
F 0 "R222" H 5370 8946 50  0000 L CNN
F 1 "100k" H 5370 8855 50  0000 L CNN
F 2 "Resistor_SMD:R_0805_2012Metric_Pad1.15x1.40mm_HandSolder" V 5230 8900 50  0001 C CNN
F 3 "~" H 5300 8900 50  0001 C CNN
	1    5300 8900
	1    0    0    -1  
$EndComp
Wire Wire Line
	5300 9250 5300 9150
$Comp
L power:GND #PWR?
U 1 1
P 5300 9700
AR Path="/5EFC73CE" Ref="#PWR?"  Part="1" 
AR Path="/5EF4EF8C/5EFC73CE" Ref="#PWR0230"  Part="1" 
F 0 "#PWR0230" H 5300 9450 50  0001 C CNN
F 1 "GND" H 5305 9527 50  0000 C CNN
F 2 "" H 5300 9700 50  0001 C CNN
F 3 "" H 5300 9700 50  0001 C CNN
	1    5300 9700
	1    0    0    -1  
$EndComp
Wire Wire Line
	5300 9700 5300 9650
$Comp
L Device:C C?
U 1 1
P 4650 9400
AR Path="/5EFC73D5" Ref="C?"  Part="1" 
AR Path="/5EF4EF8C/5EFC73D5" Ref="C209"  Part="1" 
F 0 "C209" H 4535 9354 50  0000 R CNN
F 1 "100n" H 4535 9445 50  0000 R CNN
F 2 "Capacitor_SMD:C_0805_2012Metric_Pad1.15x1.40mm_HandSolder" H 4688 9250 50  0001 C CNN
F 3 "~" H 4650 9400 50  0001 C CNN
	1    4650 9400
	-1   0    0    1   
$EndComp
$Comp
L power:GND #PWR?
U 1 1
P 4650 9600
AR Path="/5EFC73DB" Ref="#PWR?"  Part="1" 
AR Path="/5EF4EF8C/5EFC73DB" Ref="#PWR0222"  Part="1" 
F 0 "#PWR0222" H 4650 9350 50  0001 C CNN
F 1 "GND" V 4655 9472 50  0000 R CNN
F 2 "" H 4650 9600 50  0001 C CNN
F 3 "" H 4650 9600 50  0001 C CNN
	1    4650 9600
	1    0    0    -1  
$EndComp
Wire Wire Line
	4650 9600 4650 9550
$Comp
L Device:R R?
U 1 1
P 4950 9150
AR Path="/5EFC73E2" Ref="R?"  Part="1" 
AR Path="/5EF4EF8C/5EFC73E2" Ref="R218"  Part="1" 
F 0 "R218" V 4743 9150 50  0000 C CNN
F 1 "1k" V 4834 9150 50  0000 C CNN
F 2 "Resistor_SMD:R_0805_2012Metric_Pad1.15x1.40mm_HandSolder" V 4880 9150 50  0001 C CNN
F 3 "~" H 4950 9150 50  0001 C CNN
	1    4950 9150
	0    1    1    0   
$EndComp
Wire Wire Line
	5100 9150 5300 9150
Connection ~ 5300 9150
Wire Wire Line
	5300 9150 5300 9050
Wire Wire Line
	4650 9150 4800 9150
$Comp
L power:+5V #PWR?
U 1 1
P 5300 8650
AR Path="/5EFC73EC" Ref="#PWR?"  Part="1" 
AR Path="/5EF4EF8C/5EFC73EC" Ref="#PWR0229"  Part="1" 
F 0 "#PWR0229" H 5300 8500 50  0001 C CNN
F 1 "+5V" H 5315 8823 50  0000 C CNN
F 2 "" H 5300 8650 50  0001 C CNN
F 3 "" H 5300 8650 50  0001 C CNN
	1    5300 8650
	1    0    0    -1  
$EndComp
Wire Wire Line
	5300 8650 5300 8750
Text HLabel 4500 9150 0    50   Output ~ 0
BT_E_minus
Wire Wire Line
	4500 9150 4650 9150
Wire Wire Line
	4650 9250 4650 9150
Connection ~ 4650 9150
$Comp
L Device:R R?
U 1 1
P 2050 4350
AR Path="/5F2765FE" Ref="R?"  Part="1" 
AR Path="/5EF4EF8C/5F2765FE" Ref="R213"  Part="1" 
F 0 "R213" V 1843 4350 50  0000 C CNN
F 1 "2k" V 1934 4350 50  0000 C CNN
F 2 "Resistor_SMD:R_0805_2012Metric_Pad1.15x1.40mm_HandSolder" V 1980 4350 50  0001 C CNN
F 3 "~" H 2050 4350 50  0001 C CNN
	1    2050 4350
	1    0    0    -1  
$EndComp
$Comp
L Device:R R?
U 1 1
P 2050 4750
AR Path="/5F2794BA" Ref="R?"  Part="1" 
AR Path="/5EF4EF8C/5F2794BA" Ref="R214"  Part="1" 
F 0 "R214" V 1843 4750 50  0000 C CNN
F 1 "1k" V 1934 4750 50  0000 C CNN
F 2 "Resistor_SMD:R_0805_2012Metric_Pad1.15x1.40mm_HandSolder" V 1980 4750 50  0001 C CNN
F 3 "~" H 2050 4750 50  0001 C CNN
	1    2050 4750
	1    0    0    -1  
$EndComp
$Comp
L Device:R R?
U 1 1
P 2050 5150
AR Path="/5F27C459" Ref="R?"  Part="1" 
AR Path="/5EF4EF8C/5F27C459" Ref="R215"  Part="1" 
F 0 "R215" V 1843 5150 50  0000 C CNN
F 1 "1k" V 1934 5150 50  0000 C CNN
F 2 "Resistor_SMD:R_0805_2012Metric_Pad1.15x1.40mm_HandSolder" V 1980 5150 50  0001 C CNN
F 3 "~" H 2050 5150 50  0001 C CNN
	1    2050 5150
	1    0    0    -1  
$EndComp
$Comp
L power:+5V #PWR?
U 1 1
P 2050 4150
AR Path="/5F288261" Ref="#PWR?"  Part="1" 
AR Path="/5EF4EF8C/5F288261" Ref="#PWR0223"  Part="1" 
F 0 "#PWR0223" H 2050 4000 50  0001 C CNN
F 1 "+5V" H 2065 4323 50  0000 C CNN
F 2 "" H 2050 4150 50  0001 C CNN
F 3 "" H 2050 4150 50  0001 C CNN
	1    2050 4150
	1    0    0    -1  
$EndComp
Wire Wire Line
	2050 4150 2050 4200
Wire Wire Line
	2050 4500 2050 4550
Connection ~ 2050 4550
Wire Wire Line
	2050 4550 2050 4600
Wire Wire Line
	2050 5000 2050 4950
$Comp
L Switch:SW_Push SW?
U 1 1
P 1550 4550
AR Path="/5F29DC2C" Ref="SW?"  Part="1" 
AR Path="/5EF4EF8C/5F29DC2C" Ref="SW206"  Part="1" 
F 0 "SW206" V 1596 4502 50  0000 R CNN
F 1 "X" V 1505 4502 50  0000 R CNN
F 2 "Button_Switch_SMD:SW_SPST_TL3342" H 1550 4750 50  0001 C CNN
F 3 "~" H 1550 4750 50  0001 C CNN
	1    1550 4550
	1    0    0    -1  
$EndComp
$Comp
L Switch:SW_Push SW?
U 1 1
P 1550 4950
AR Path="/5F2A119C" Ref="SW?"  Part="1" 
AR Path="/5EF4EF8C/5F2A119C" Ref="SW207"  Part="1" 
F 0 "SW207" V 1596 4902 50  0000 R CNN
F 1 "Y" V 1505 4902 50  0000 R CNN
F 2 "Button_Switch_SMD:SW_SPST_TL3342" H 1550 5150 50  0001 C CNN
F 3 "~" H 1550 5150 50  0001 C CNN
	1    1550 4950
	1    0    0    -1  
$EndComp
$Comp
L Switch:SW_Push SW?
U 1 1
P 1550 5350
AR Path="/5F2A4894" Ref="SW?"  Part="1" 
AR Path="/5EF4EF8C/5F2A4894" Ref="SW208"  Part="1" 
F 0 "SW208" V 1596 5302 50  0000 R CNN
F 1 "Z" V 1505 5302 50  0000 R CNN
F 2 "Button_Switch_SMD:SW_SPST_TL3342" H 1550 5550 50  0001 C CNN
F 3 "~" H 1550 5550 50  0001 C CNN
	1    1550 5350
	1    0    0    -1  
$EndComp
Wire Wire Line
	1750 4950 2050 4950
Connection ~ 2050 4950
Wire Wire Line
	2050 4950 2050 4900
Wire Wire Line
	1750 4550 2050 4550
Text HLabel 2200 4550 2    50   Output ~ 0
BT_an_XYZ
Wire Wire Line
	2200 4550 2050 4550
Wire Wire Line
	2050 5300 2050 5350
Wire Wire Line
	2050 5350 1750 5350
$Comp
L power:GND #PWR0217
U 1 1
P 1250 5450
F 0 "#PWR0217" H 1250 5200 50  0001 C CNN
F 1 "GND" H 1255 5277 50  0000 C CNN
F 2 "" H 1250 5450 50  0001 C CNN
F 3 "" H 1250 5450 50  0001 C CNN
	1    1250 5450
	1    0    0    -1  
$EndComp
Wire Wire Line
	1250 5450 1250 5350
Wire Wire Line
	1250 4550 1350 4550
Wire Wire Line
	1350 4950 1250 4950
Connection ~ 1250 4950
Wire Wire Line
	1250 4950 1250 4550
Wire Wire Line
	1350 5350 1250 5350
Connection ~ 1250 5350
Wire Wire Line
	1250 5350 1250 4950
Wire Notes Line
	500  2100 7750 2100
Text Notes 600  750  0    118  ~ 0
Modus
Text Notes 550  2350 0    118  ~ 0
Start/Stop\n
Wire Notes Line
	7800 3750 500  3750
Wire Notes Line
	500  5800 2550 5800
Wire Notes Line
	2550 5800 2550 5050
Wire Notes Line
	2550 5050 7750 5050
Text Notes 500  3950 0    118  ~ 0
Axis Selection
Wire Notes Line
	500  6850 7750 6850
Text Notes 550  6050 0    118  ~ 0
Speed
Wire Notes Line
	7750 8400 500  8400
Text Notes 500  7050 0    118  ~ 0
Extrudert Selection
Text Notes 550  8650 0    118  ~ 0
Extruder +/-
$EndSCHEMATC
